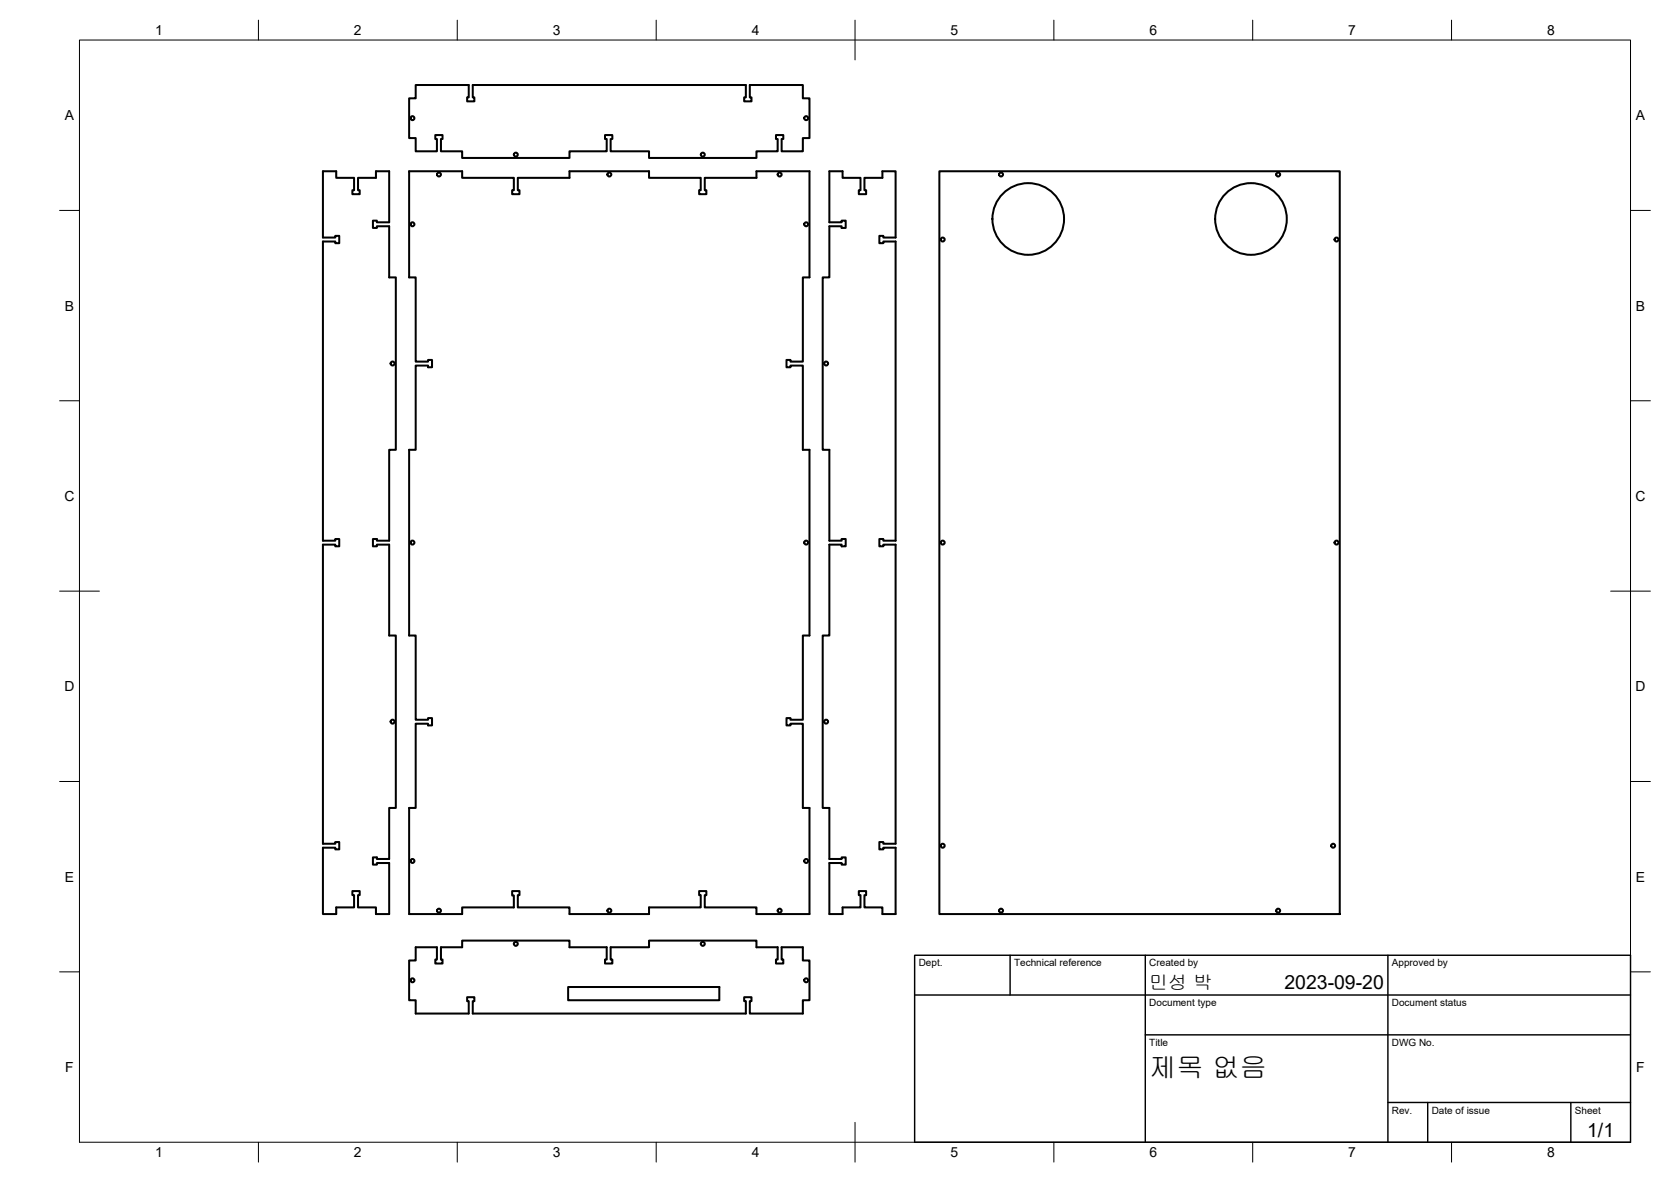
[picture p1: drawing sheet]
<svg xmlns="http://www.w3.org/2000/svg" width="420mm" height="297mm" viewBox="0 0 420 297" stroke-linecap="round" stroke-linejoin="round" font-family="sans-serif">
<!-- layer: Visible -->
<g fill="none" stroke="#000" stroke-width=".51">
<path d="M104.5 21.4h13.4v3.1h-.4v1h1.8v-1h-.4v-3.1h68.6v3.1h-.4v1h1.9v-1h-.5v-3.1h13.4v3.3h1.6v10h-1.6v3.3h-5.4v-3.1h.5v-1h-1.9v1h.4v3.1h-5.3v1.7h-27v-1.7h-9.7v-3.1h.5v-1h-1.9v1h.4v3.1h-9.3v1.7h-27v-1.7h-5.3v-3.1h.4v-1h-1.8v1h.4v3.1h-5.4v-3.3h-1.6v-10h1.6zM81.2 43h3.3v1.7h4.5v3.1h-.4v1h1.8v-1h-.4v-3.1h4.5v-1.7h3.4v12.9h-3.1v-.5h-1v1.9h1v-.4h3.1v12.8h1.6v43.3h-1.6v22.9h-3.1v-.4h-1v1.8h1v-.4h3.1v22.8h1.6v43.3h-1.6v12.9h-3.1v-.4h-1v1.8h1v-.4h3.1v12.8h-3.4v-1.7h-4.5v-3.1h.4v-1h-1.8v1h.4v3.1h-4.5v1.7h-3.3v-16.7h3.1v.5h1v-1.9h-1v.4h-3.1v-75.1h3.1v.4h1v-1.8h-1v.4h-3.1v-75.2h3.1v.4h1v-1.8h-1v.4h-3.1zM102.9 43h13.3v1.7h13v3.1h-.4v1h1.8v-1h-.4v-3.1h13v-1.7h20v1.7h13v3.1h-.4v1h1.8v-1h-.4v-3.1h13v-1.7h13.3v26.7h-1.6v21.2h-3.1v-.4h-1v1.8h1v-.4h3.1v21.1h1.6v46.7h-1.6v21.2h-3.1v-.4h-1v1.8h1v-.4h3.1v21.1h1.6v26.7h-13.3v-1.7h-13v-3.1h.4v-1h-1.8v1h.4v3.1h-13v1.7h-20v-1.7h-13v-3.1h.4v-1h-1.8v1.1h.4v3h-13v1.7h-13.3v-26.7h1.6v-21.1h3.1v.4h1v-1.8h-1v.4h-3.1v-21.2h-1.6v-46.7h1.6v-21.1h3.1v.4h1v-1.8h-1v.4h-3.1v-21.2h-1.6zM208.5 43h3.4v1.7h4.5v3.1h-.5v1h1.9v-1h-.4v-3.1h4.5v-1.7h3.3v16.7h-3.1v-.4h-1v1.8h1v-.4h3.1v75.2h-3.1v-.4h-1v1.8h1v-.4h3.1v75.1h-3.1v-.4h-1v1.9h1v-.5h3.1v16.7h-3.3v-1.7h-4.5v-3.1h.4v-1h-1.9v1h.5v3.1h-4.5v1.7h-3.4v-12.8h3.1v.4h1v-1.8h-1v.4h-3.1v-12.9h-1.6v-43.3h1.6v-22.8h3.1v.4h1v-1.8h-1v.4h-3.1v-22.9h-1.6v-43.3h1.6v-12.8h3.1v.4h1v-1.9h-1v.5h-3.1zM236.2 43h100.7v186.7h-100.7zM104.5 238h5.4v3.1h-.4v1h1.8v-1h-.4v-3.1h5.3v-1.6h27v1.6h9.3v3.1h-.4v1h1.9v-1h-.5v-3.1h9.7v-1.6h27v1.6h5.3v3.1h-.4v1h1.9v-1h-.5v-3.1h5.4v3.4h1.6v10h-1.6v3.3h-13.4v-3.1h.5v-1h-1.9v1h.4v3.1h-68.6v-3.1h.4v-1h-1.8v1h.4v3.1h-13.4v-3.3h-1.6v-10h1.6zM142.9 248h38v3.4h-38z"/>
<circle cx="103.7" cy="29.7" r=".5"/>
<circle cx="129.7" cy="38.9" r=".5"/>
<circle cx="176.7" cy="38.9" r=".5"/>
<circle cx="202.7" cy="29.7" r=".5"/>
<circle cx="103.7" cy="56.4" r=".5"/>
<circle cx="110.4" cy="43.9" r=".5"/>
<circle cx="153.2" cy="43.9" r=".5"/>
<circle cx="196" cy="43.9" r=".5"/>
<circle cx="202.7" cy="56.4" r=".5"/>
<circle cx="251.7" cy="43.9" r=".5"/>
<circle cx="258.5" cy="55" r="9"/>
<circle cx="314.5" cy="55" r="9"/>
<circle cx="321.4" cy="43.9" r=".5"/>
<circle cx="237" cy="60.2" r=".5"/>
<circle cx="336.1" cy="60.2" r=".5"/>
<circle cx="98.7" cy="91.4" r=".5"/>
<circle cx="207.7" cy="91.4" r=".5"/>
<circle cx="103.7" cy="136.4" r=".5"/>
<circle cx="202.7" cy="136.4" r=".5"/>
<circle cx="237" cy="136.4" r=".5"/>
<circle cx="336.1" cy="136.4" r=".5"/>
<circle cx="98.7" cy="181.4" r=".5"/>
<circle cx="207.7" cy="181.4" r=".5"/>
<circle cx="103.7" cy="216.4" r=".5"/>
<circle cx="202.7" cy="216.4" r=".5"/>
<circle cx="237" cy="212.5" r=".5"/>
<circle cx="335.2" cy="212.5" r=".5"/>
<circle cx="110.4" cy="228.9" r=".5"/>
<circle cx="129.7" cy="237.2" r=".5"/>
<circle cx="153.2" cy="228.9" r=".5"/>
<circle cx="176.7" cy="237.2" r=".5"/>
<circle cx="196" cy="228.9" r=".5"/>
<circle cx="251.7" cy="228.9" r=".5"/>
<circle cx="321.4" cy="228.9" r=".5"/>
<circle cx="103.7" cy="246.4" r=".5"/>
<circle cx="202.7" cy="246.4" r=".5"/>
</g>
<!-- layer: BORDER -->
<g fill="none" stroke="#000" stroke-width=".25">
<path d="M20 10.1h390v276.9h-390zM65 5.1v5M115 5.1v5M165 5.1v5M215 5.1v10M265 5.1v5M315 5.1v5M365 5.1v5M15 52.9h5M410 52.9h5M15 100.7h5M410 100.7h5"/>
<path d="M15 148.6h10M405 148.6h10M15 196.4h5M410 196.4h5M15 244.2h5M410 244.2h5M65 287v5M115 287v5M165 287v5M215 282.1v9.9M265 287v5M315 287v5"/>
<path d="M365 287v5"/>
</g>
<!-- layer: TITLEBLOCK -->
<path d="M230 240.1h180v46.9h-180zM230 250h180M254 240.1v9.9M288 240.1v46.9M349 240.1v46.9M288 260.1h122M349 277.1h61M359 277.1v9.9M395 277.1v9.9" fill="none" stroke="#000" stroke-width=".36"/>
<text font-size="6.8" x="289" y="270.6">제목 없음</text>
<g font-size="4.9">
<text x="323" y="248.5">2023-09-20</text>
<text x="399.1" y="285.7">1/1</text>
</g>
<text font-size="4.8" x="289" y="248.5">민성 박</text>
<g font-size="3.5">
<text x="39" y="8.8">1</text>
<text x="89" y="8.8">2</text>
<text x="139" y="8.8">3</text>
<text x="189" y="8.8">4</text>
<text x="239" y="8.8">5</text>
<text x="289" y="8.8">6</text>
<text x="339" y="8.8">7</text>
<text x="389" y="8.8">8</text>
<text x="16.3" y="30.2">A</text>
<text x="411.3" y="30.2">A</text>
<text x="16.3" y="78">B</text>
<text x="411.3" y="78">B</text>
<text x="16.2" y="125.9">C</text>
<text x="411.2" y="125.9">C</text>
<text x="16.2" y="173.7">D</text>
<text x="411.2" y="173.7">D</text>
<text x="16.3" y="221.6">E</text>
<text x="411.3" y="221.6">E</text>
<text x="16.4" y="269.4">F</text>
<text x="411.4" y="269.4">F</text>
<text x="39" y="290.8">1</text>
<text x="89" y="290.8">2</text>
<text x="139" y="290.8">3</text>
<text x="189" y="290.8">4</text>
<text x="239" y="290.8">5</text>
<text x="289" y="290.8">6</text>
<text x="339" y="290.8">7</text>
<text x="389" y="290.8">8</text>
</g>
<g font-size="2.5">
<text x="231" y="242.9">Dept.</text>
<text x="255" y="242.9">Technical reference</text>
<text x="289" y="242.9">Created by</text>
<text x="350" y="242.9">Approved by</text>
<text x="289" y="252.8">Document type</text>
<text x="350" y="252.8">Document status</text>
<text x="289" y="262.9">Title</text>
<text x="350" y="262.9">DWG No.</text>
<text x="350" y="279.9">Rev.</text>
<text x="360" y="279.9">Date of issue</text>
<text x="396" y="279.9">Sheet</text>
</g>
</svg>
